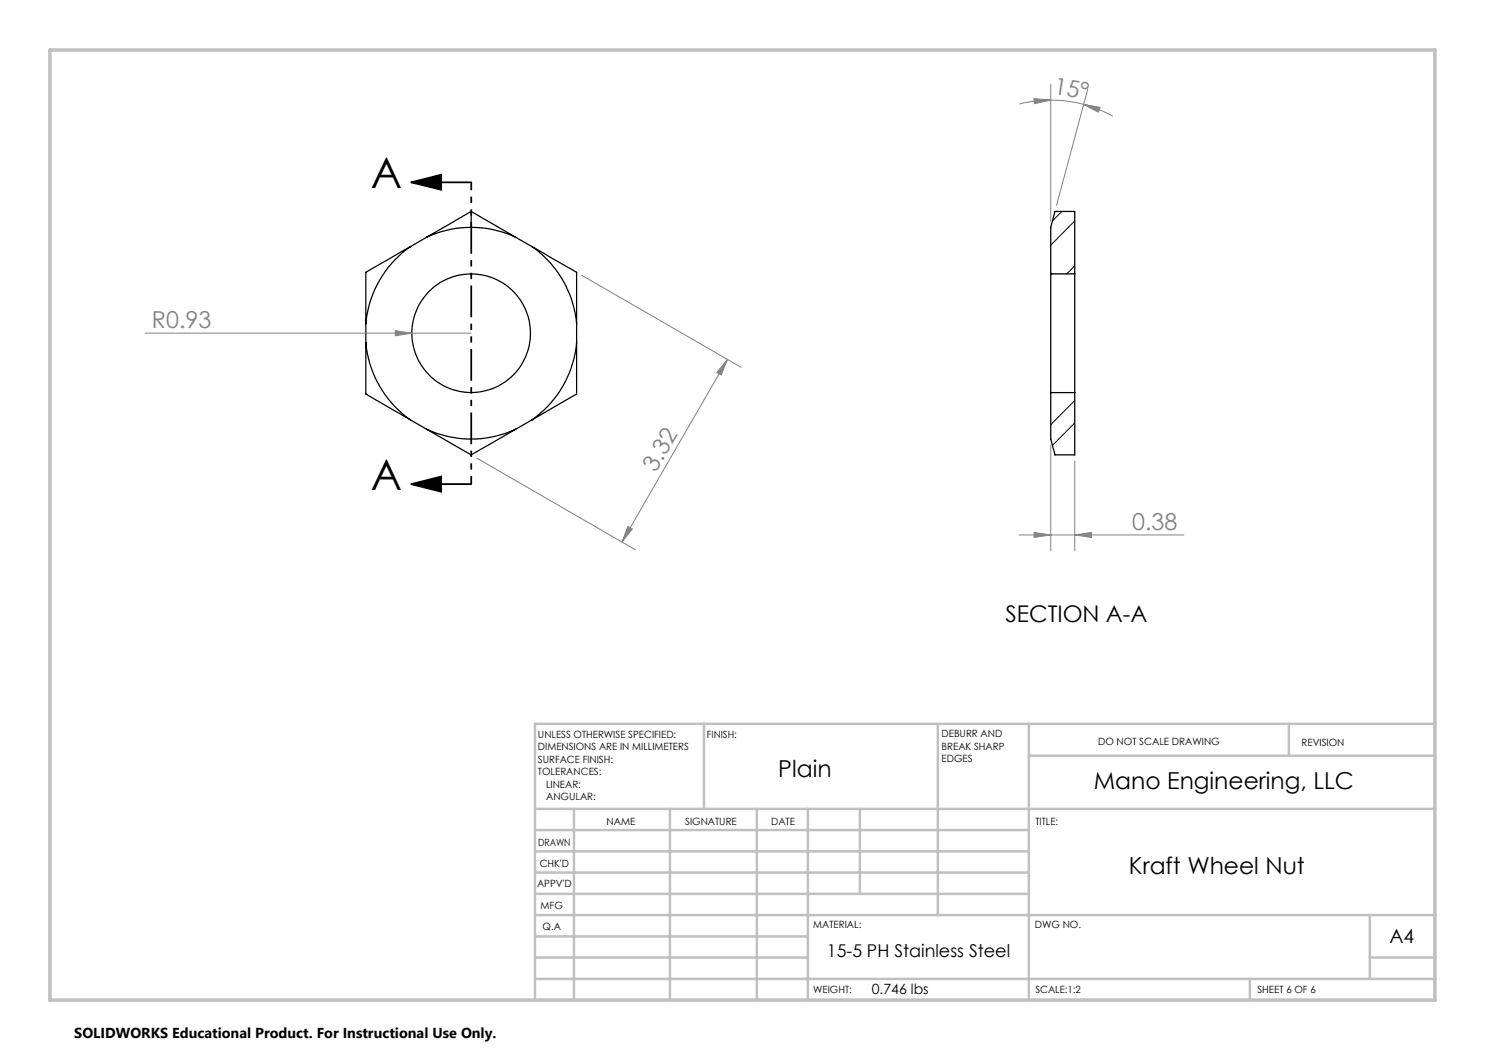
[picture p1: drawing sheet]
<svg xmlns="http://www.w3.org/2000/svg" width="297mm" height="210mm" viewBox="0 0 297 210" stroke-linecap="round" stroke-linejoin="round" font-family="sans-serif">
<g fill="none" stroke="#000" stroke-width=".25">
<path d="M82.1 49.3a21.1 21.1 0 0 0-8.9 15.4M82.1 49.3l-8.9 5.2v10.2M85.3 47.4l-3.2 1.9M94.2 42.3l8.9 5.1M94.2 45.5a20.7 20.7 0 0 1 8.9 1.9M94.2 45.5a20.7 20.7 0 0 0-8.9 1.9M94.2 42.3l-8.9 5.1M94.2 42.3v3.2M103.1 47.4l3.3 1.9M106.4 49.3a21.1 21.1 0 0 1 8.9 15.4M106.4 49.3l8.9 5.2v10.2M210.1 54.8v23.7"/>
<path d="M210.1 54.8v-9.3l.9-3.2h3.9v12.5M210.1 54.8h4.8M214.9 54.8v23.7M73.2 68.5a21.3 21.3 0 0 0 8.9 15.5M73.2 68.5v10.3l8.9 5.2M73.2 64.7v3.8M115.3 68.5a21.3 21.3 0 0 1-8.9 15.5M115.3 68.5v10.3l-8.9 5.2M115.3 64.7v3.8M210.1 78.5v9.3l.9 3.2h3.9v-12.5M210.1 78.5h4.8M82.1 84l3.2 1.9"/>
<path d="M85.3 85.9a21.3 21.3 0 0 0 17.8 0M85.3 85.9l8.9 5.1 8.9-5.1M106.4 84l-3.3 1.9"/>
<circle cx="94.2" cy="66.6" r="11.9"/>
</g>
<path d="M212.4 42.3l-1.9 1.9M214.9 53.2l-1.5 1.6M214.9 44.2l-4.8 4.8M214.9 80.1l-4.8 4.8M214.9 84.6l-4.4 4.5" fill="none" stroke="#000" stroke-width=".2"/>
<path d="M82.2 36.5l6-1.5v3zM82.2 36.5h12M82.2 96.8l6-1.5v3zM82.2 96.8h12" fill="none" stroke="#000" stroke-width=".35"/>
<g fill="none" stroke="#808080" stroke-width=".2">
<path d="M206.8 19.7l3.3 .3-3.2 .7zM210.1 16.9v27.3M217.6 17.8l-6.3 23.3M210.1 20a23.1 23.1 0 0 1 6.6 .9M210.1 20a23 23 0 0 0-6.2 .8M216.7 20.9l3.3 .6-.3 .9zM216.7 20.9a28.8 28.8 0 0 1 5.9 2.3M116.4 55.1l31.8 18.4M29.1 66.6h65.1M79.1 66.1l3.3 .5-3.3 .6zM145.5 71.9l-1.2 3.1-.9-.5zM145.5 71.9l-21.1 36.5"/>
<path d="M95.3 91.6l31.8 18.4M210.1 89.1v21.1M214.9 92.2v18M125.6 105.3l.9 .5-2.1 2.6zM203.8 107h33M206.8 106.5l3.3 .5-3.3 .5zM214.9 107l3.4-.5v1z"/>
</g>
<path d="M94.3 36.4v60.4" fill="none" stroke="#000" stroke-width=".35" stroke-dasharray="6.3 1.3 1.3 1.3 1.3 1.3" stroke-dashoffset="4.7" stroke-linecap="butt"/>
<g fill="none" stroke="#c0c0c0" stroke-width=".5">
<path d="M140.8 144.8v17M187.6 144.8v38.2M205.8 144.8v55.2M205.8 151.2h81.2M257.8 144.8v6.4M287 144.8h-180v55.2M107 161.8h180M107 178.8h98.8M107 174.5h98.8M107 170.3h98.8M107 166h98.8M114.8 161.8v38.2"/>
<path d="M134 161.8v38.2M151.4 161.8v38.2M161.6 161.8v38.2M172 161.8v17M107 195.8h180M107 191.5h54.6M107 187.3h54.6M107 183h180M250 195.8v4.2M274 191.5h13M274 183v12.8"/>
</g>
<path d="M10 10h277v190h-277z" fill="none" stroke="#c0c0c0" stroke-width=".7"/>
<path d="M82.2 36.5l6-1.5v3zM82.2 96.8l6-1.5v3z" fill="#000"/>
<g fill="#808080">
<path d="M79.1 66.1l3.3 .5-3.3 .6z"/>
<path d="M216.7 20.9l3.3 .6-.3 .9zM206.8 19.7l3.3 .3-3.2 .7z"/>
<path d="M214.9 107l3.4-.5v1zM206.8 106.5l3.3 .5-3.3 .5z"/>
<path d="M125.6 105.3l.9 .5-2.1 2.6zM145.5 71.9l-1.2 3.1-.9-.5z"/>
</g>
<g font-size="8.5">
<text x="74.1" y="37.7">A</text>
<text x="74.1" y="98">A</text>
</g>
<g font-size="4.7" fill="#808080">
<text x="210.6" y="18.8" transform="rotate(9 210.6 18.8)">15°</text>
<text x="30.4" y="65.6">R0.93</text>
<text x="131.2" y="94.7" transform="rotate(-60 131.2 94.7)">3.32</text>
<text x="226.5" y="106">0.38</text>
</g>
<g font-size="4.7">
<text x="155.7" y="155.4">Plain</text>
<text x="218.8" y="157.8">Mano Engineering, LLC</text>
<text x="225.8" y="174.8">Kraft Wheel Nut</text>
</g>
<text font-size="4.6" x="201.1" y="124.4">SECTION A-A</text>
<text font-size="3.9" x="277.9" y="188.5">A4</text>
<text font-size="3.5" x="165.4" y="191.5">15-5 PH Stainless Steel</text>
<text font-size="2.9" x="14.9" y="207.6">SOLIDWORKS Educational Product. For Instructional Use Only.</text>
<text font-size="2.8" x="174.4" y="198.7">0.746 lbs</text>
<g font-size="2">
<text x="107.6" y="147.6">UNLESS OTHERWISE SPECIFIED:</text>
<text x="141.4" y="147.6">FINISH:</text>
<text x="188.3" y="147.5">DEBURR AND</text>
<text x="188.3" y="150">BREAK SHARP</text>
<text x="219.6" y="149">DO NOT SCALE DRAWING</text>
<text x="260.3" y="149.2">REVISION</text>
<text x="107.6" y="150.1">DIMENSIONS ARE IN MILLIMETERS</text>
<text x="107.6" y="152.6">SURFACE FINISH:</text>
<text x="107.6" y="155.1">TOLERANCES:</text>
<text x="188.3" y="152.5">EDGES</text>
<text x="109.2" y="157.6">LINEAR:</text>
<text x="109.2" y="160.1">ANGULAR:</text>
<text x="121.3" y="165">NAME</text>
<text x="137" y="164.9">SIGNATURE</text>
<text x="154.2" y="164.9">DATE</text>
<text x="207.1" y="164.9">TITLE:</text>
<text x="107.6" y="169.1">DRAWN</text>
<text x="107.9" y="173.3">CHK'D</text>
<text x="107.4" y="177.4">APPV'D</text>
<text x="108.1" y="181.8">MFG</text>
<text x="108.5" y="186">Q.A</text>
<text x="162.6" y="185.5">MATERIAL:</text>
<text x="207" y="185.5">DWG NO.</text>
<text x="162.6" y="198.5">WEIGHT:</text>
<text x="207.1" y="198.6">SCALE:1:2</text>
<text x="251.5" y="198.6">SHEET 6 OF 6</text>
</g>
</svg>
